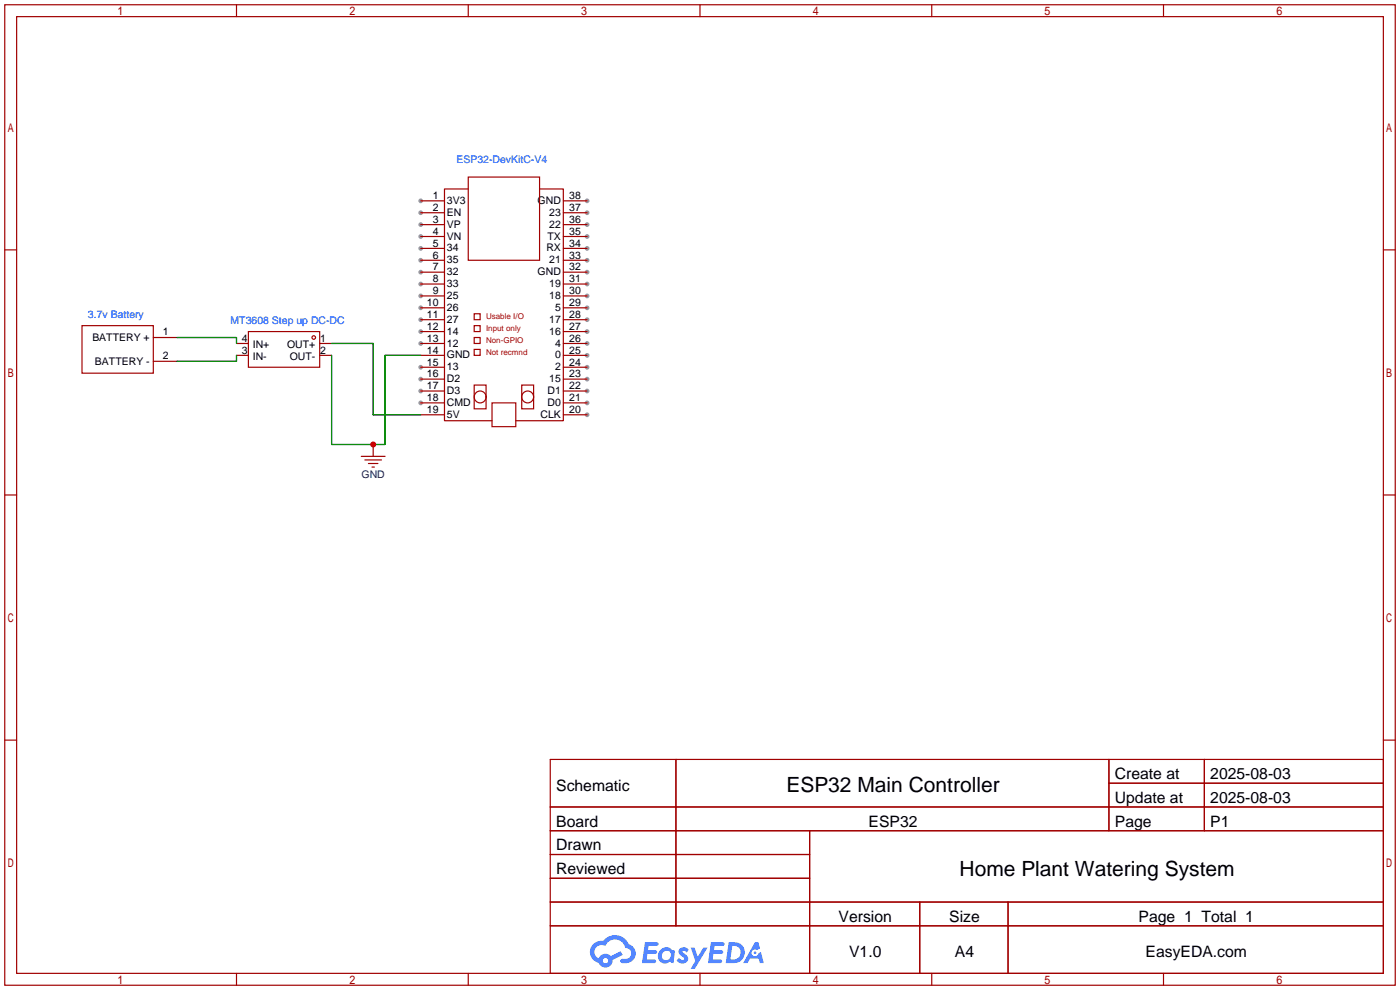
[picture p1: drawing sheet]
<svg xmlns="http://www.w3.org/2000/svg" width="299mm" height="212mm" viewBox="0 0 299 212" stroke-linecap="round" stroke-linejoin="round" font-family="sans-serif">
<g fill="#999">
<circle cx="89.9" cy="42.9" r=".51"/>
<circle cx="89.9" cy="45.5" r=".51"/>
<circle cx="89.9" cy="48" r=".51"/>
<circle cx="89.9" cy="50.5" r=".51"/>
<circle cx="89.9" cy="53.1" r=".51"/>
<circle cx="89.9" cy="55.6" r=".51"/>
<circle cx="89.9" cy="58.2" r=".51"/>
<circle cx="89.9" cy="60.7" r=".51"/>
<circle cx="89.9" cy="63.2" r=".51"/>
<circle cx="89.9" cy="65.8" r=".51"/>
<circle cx="89.9" cy="68.3" r=".51"/>
<circle cx="89.9" cy="70.9" r=".51"/>
<circle cx="89.9" cy="73.4" r=".51"/>
<circle cx="89.9" cy="78.5" r=".51"/>
<circle cx="89.9" cy="81" r=".51"/>
<circle cx="89.9" cy="83.6" r=".51"/>
<circle cx="89.9" cy="86.1" r=".51"/>
<circle cx="125.5" cy="88.6" r=".51"/>
<circle cx="125.5" cy="86.1" r=".51"/>
<circle cx="125.5" cy="83.6" r=".51"/>
<circle cx="125.5" cy="81" r=".51"/>
<circle cx="125.5" cy="78.5" r=".51"/>
<circle cx="125.5" cy="75.9" r=".51"/>
<circle cx="125.5" cy="73.4" r=".51"/>
<circle cx="125.5" cy="70.9" r=".51"/>
<circle cx="125.5" cy="68.3" r=".51"/>
<circle cx="125.5" cy="65.8" r=".51"/>
<circle cx="125.5" cy="63.2" r=".51"/>
<circle cx="125.5" cy="60.7" r=".51"/>
<circle cx="125.5" cy="58.2" r=".51"/>
<circle cx="125.5" cy="55.6" r=".51"/>
<circle cx="125.5" cy="53.1" r=".51"/>
<circle cx="125.5" cy="50.5" r=".51"/>
<circle cx="125.5" cy="48" r=".51"/>
<circle cx="125.5" cy="45.5" r=".51"/>
<circle cx="125.5" cy="42.9" r=".51"/>
</g>
<g fill="none" stroke="#a10000" stroke-width=".25">
<path d="M1 1h297.2v209.6h-297.2zM3.6 3.6h292.1v204.4h-292.1zM50.5 1v2.6M100.1 1v2.6M149.6 1v2.6M199.1 1v2.6M248.7 1v2.6M1 53.4h2.6M295.7 53.4h2.5M1 105.8h2.6M295.7 105.8h2.5M1 158.2h2.6"/>
<path d="M295.7 158.2h2.5M117.6 162.3h178.1v45.7h-178.1zM117.6 172.5h178.1M117.6 177.5h178.1M144.5 162.3v35.6M173 177.5v30.5M237 162.3v15.2M237 167.4h58.7M257.4 162.3v15.2M117.6 182.6h55.4M117.6 192.8h178.1M117.6 187.7h55.4"/>
<path d="M117.6 197.9h178.1M196.6 192.8v15.2M215.4 192.8v15.2M50.5 208v2.6M100.1 208v2.6M149.6 208v2.6M199.1 208v2.6M248.7 208v2.6"/>
</g>
<g fill="#5487ff">
<path d="M145.3 202.7a1.3 1.3 0 0 1 1.9 .3l-.4 .6a.54 .54 0 0 0-.9-.2l.1 .2a1.34 1.34 0 0 1 .9 1.8 1.47 1.47 0 0 1-2.3-.1l.5-.6 .8 .5a.31 .31 0 0 0 .4-.3 .31 .31 0 0 0-.3-.4 1.12 1.12 0 0 1-.7-1.8z"/>
<path d="M147.6 202.5h.9l.6 2 1.2-2h.9l-2.7 4.6h-.9l1-1.7z"/>
<path d="M137.8 201.4h1.7a1.31 1.31 0 0 1 1.2 .2 .4 .4 0 0 1-.3 .5l-1.8 .1-.1 .9h1.6a.4 .4 0 0 1 .4 .4 .4 .4 0 0 1-.5 .4h-1.6l-.2 1.2h1.4a.46 .46 0 0 1 .5 0 .46 .46 0 0 1 .1 .5l-.4 .2h-2.6z"/>
<path d="M151.9 201.4h1.7a1.32 1.32 0 0 1 1.2 .2 .39 .39 0 0 1-.3 .5l-1.8 .1-.1 .9h1.6a.4 .4 0 0 1 .4 .4 .4 .4 0 0 1-.4 .4h-1.7l-.2 1.2h1.4a.46 .46 0 0 1 .5 0 .46 .46 0 0 1 .1 .5l-.4 .2h-2.6z"/>
<path d="M161.3 201.4h.8l.3 1.3-.6 .4a.75 .75 0 0 0-1.1 .3 .75 .75 0 0 0 .5 1 .75 .75 0 0 0 .9-.7l.5-.2 .6 2.3h-.8l-.3-.9h-1.8l-.5 .9h-1z"/>
<path d="M155.7 201.4l-.6 4.4h1.5a2.27 2.27 0 0 0 2.6-2.2 2.27 2.27 0 0 0-2.7-2.2zM156.5 202.1a1.5 1.5 0 0 1 1.8 1.6 1.5 1.5 0 0 1-1.9 1.4h-.3z"/>
<path d="M141.2 203a1.6 1.6 0 0 0-.3 2.3 1.6 1.6 0 0 0 2.3 .2l.7 .3 .3-2.4-.1-.3-.5-.1a1.58 1.58 0 0 0-2.4 0zM141.8 203.5a.98 .98 0 0 1 1.6 .4 .98 .98 0 0 1-1.1 1.3 .94 .94 0 0 1-.9-.7 .94 .94 0 0 1 .4-1z"/>
<path d="M126.8 201.8a2.37 2.37 0 0 0 1.1 4 1.54 1.54 0 0 0 1.8 1 1.54 1.54 0 0 0 1.2-1.6l2.2-1.1-.5-.8-2 1a1.57 1.57 0 0 0-2.7 .5 1.5 1.5 0 0 1-.7-2.1 1.5 1.5 0 0 1 2.2-.5 2.23 2.23 0 0 1 2.3-1.4 2.23 2.23 0 0 1 2 1.8 1.16 1.16 0 0 1 1.2 1.1 1.16 1.16 0 0 1-1.1 1.2h-.7a.47 .47 0 0 0-.5 .4 .47 .47 0 0 0 .4 .5 2.17 2.17 0 0 0 2.5-.9 2.17 2.17 0 0 0-.3-2.7l-.8-.4a3.2 3.2 0 0 0-5.5-.7l-1.1 .1zM128.8 205.3a.6 .6 0 0 1 1.2 0 .6 .6 0 0 1-1.2 0z"/>
<circle cx="161.4" cy="203.6" r=".28"/>
</g>
<g fill="none" stroke="#a10000" stroke-width=".25">
<path d="M100.1 37.8h15.2v17.8h-15.2zM89.9 42.9h5.1M89.9 45.5h5.1M89.9 48h5.1M89.9 50.5h5.1M89.9 53.1h5.1M89.9 55.6h5.1M89.9 58.2h5.1M100.1 40.4h-5.1v49.5h10.2M115.3 40.4h5.1v49.5h-10.2M120.4 42.9h5.1M120.4 45.5h5.1"/>
<path d="M120.4 48h5.1M120.4 50.5h5.1M120.4 53.1h5.1M120.4 55.6h5.1M120.4 58.2h5.1M17.5 69.6h15.3v10.2h-15.3zM32.8 72.1h5M32.8 77.2h5M50.5 73.4h2.6M50.5 75.9h2.6M53.1 70.9h15.2v7.6h-15.2zM68.3 73.4h2.6"/>
<path d="M68.3 75.9h2.6M89.9 73.4h5.1M89.9 75.9h5.1M89.9 60.7h5.1M89.9 63.2h5.1M89.9 65.8h5.1M89.9 68.3h5.1M89.9 70.9h5.1M89.9 78.5h5.1M101.3 72.1h1.3v1.3h-1.3zM101.3 67.1h1.3v1.2h-1.3zM101.3 69.6h1.3v1.3h-1.3z"/>
<path d="M101.3 74.7h1.3v1.2h-1.3zM120.4 73.4h5.1M120.4 75.9h5.1M120.4 60.7h5.1M120.4 63.2h5.1M120.4 65.8h5.1M120.4 68.3h5.1M120.4 70.9h5.1M120.4 78.5h5.1M77.2 97.5h5.1M78 98.3h3.5M78.7 99.1h2.1"/>
<path d="M79.5 99.8h.5M79.8 95v2.5M89.9 81h5.1M89.9 83.6h5.1M89.9 86.1h5.1M89.9 88.6h5.1M101.3 82.3h2.6v5.1h-2.6zM105.2 86.1h5v5.1h-5zM111.5 82.3h2.5v5.1h-2.5zM120.4 81h5.1M120.4 83.6h5.1M120.4 86.1h5.1"/>
<path d="M120.4 88.6h5.1"/>
<circle cx="67.1" cy="72.1" r=".38"/>
<circle cx="102.6" cy="84.8" r="1.27"/>
<circle cx="112.8" cy="84.8" r="1.27"/>
</g>
<path d="M37.8 72.1h12.7v1.3M50.5 75.9v1.3h-12.7M70.9 75.9v19.1h11.4v-19.1h7.6M70.9 73.4h8.9v15.2h10.1" fill="none" stroke="#008700" stroke-width=".25"/>
<circle cx="79.8" cy="95" r=".63" fill="#c00"/>
<g font-size="4.5">
<text x="168.1" y="169.4">ESP32 Main Controller</text>
<text x="205.1" y="187.1">Home Plant Watering System</text>
</g>
<g font-size="3.4">
<text x="238.3" y="166.5">Create at</text>
<text x="258.7" y="166.5">2025-08-03</text>
<text x="118.9" y="169">Schematic</text>
<text x="238.3" y="171.6">Update at</text>
<text x="258.7" y="171.6">2025-08-03</text>
<text x="118.9" y="176.6">Board</text>
<text x="185.6" y="176.6">ESP32</text>
<text x="238.3" y="176.6">Page</text>
<text x="258.7" y="176.6">P1</text>
<text x="118.9" y="181.7">Drawn</text>
<text x="118.9" y="186.8">Reviewed</text>
<text x="179.2" y="197">Version</text>
<text x="202.9" y="197">Size</text>
<text x="243.3" y="197">Page 1 Total 1</text>
<text x="181.5" y="204.6">V1.0</text>
<text x="204.1" y="204.6">A4</text>
<text x="244.8" y="204.6">EasyEDA.com</text>
</g>
<g font-size="2.2" fill="#00f">
<text x="97.5" y="34.9">ESP32-DevKitC-V4</text>
<text x="18.8" y="67.9">3.7v Battery</text>
<text x="49.3" y="69.1">MT3608 Step up DC-DC</text>
</g>
<g font-size="2.2">
<text x="92.5" y="42.6">1</text>
<text x="92.5" y="45.1">2</text>
<text x="92.5" y="47.6">3</text>
<text x="95.5" y="43.6">3V3</text>
<text x="95.5" y="46.1">EN</text>
<text x="114.9" y="43.6">GND</text>
<text x="117.4" y="46.1">23</text>
<text x="121.7" y="47.6">36</text>
<text x="121.7" y="45.1">37</text>
<text x="121.7" y="42.6">38</text>
<text x="92.5" y="50.2">4</text>
<text x="92.5" y="52.7">5</text>
<text x="95.5" y="48.7">VP</text>
<text x="95.5" y="51.2">VN</text>
<text x="95.5" y="53.7">34</text>
<text x="116.8" y="53.7">RX</text>
<text x="117" y="51.2">TX</text>
<text x="117.4" y="48.7">22</text>
<text x="121.7" y="52.7">34</text>
<text x="121.7" y="50.2">35</text>
<text x="92.5" y="55.3">6</text>
<text x="92.5" y="57.8">7</text>
<text x="95.5" y="56.3">35</text>
<text x="95.5" y="58.8">32</text>
<text x="114.9" y="58.8">GND</text>
<text x="117.4" y="56.3">21</text>
<text x="121.7" y="57.8">32</text>
<text x="121.7" y="55.3">33</text>
<text x="91.2" y="65.4">10</text>
<text x="92.5" y="60.3">8</text>
<text x="92.5" y="62.9">9</text>
<text x="95.5" y="61.4">33</text>
<text x="95.5" y="63.9">25</text>
<text x="117.4" y="63.9">18</text>
<text x="117.4" y="61.4">19</text>
<text x="121.7" y="65.4">29</text>
<text x="121.7" y="62.9">30</text>
<text x="121.7" y="60.3">31</text>
<text x="34.8" y="71.7">1</text>
<text x="91.2" y="68">11</text>
<text x="91.2" y="70.5">12</text>
<text x="95.5" y="66.4">26</text>
<text x="95.5" y="69">27</text>
<text x="95.5" y="71.5">14</text>
<text x="117.4" y="71.5">16</text>
<text x="117.4" y="69">17</text>
<text x="118.6" y="66.4">5</text>
<text x="121.7" y="70.5">27</text>
<text x="121.7" y="68">28</text>
<text x="19.7" y="73">BATTERY +</text>
<text x="34.8" y="76.8">2</text>
<text x="51.7" y="75.7">3</text>
<text x="51.7" y="73.2">4</text>
<text x="54" y="77">IN-</text>
<text x="54" y="74.5">IN+</text>
<text x="61.3" y="74.5">OUT+</text>
<text x="61.9" y="77">OUT-</text>
<text x="68.5" y="73.2">1</text>
<text x="68.5" y="75.7">2</text>
<text x="91.2" y="73">13</text>
<text x="91.2" y="75.6">14</text>
<text x="95.5" y="74.1">12</text>
<text x="95.5" y="76.6">GND</text>
<text x="118.6" y="76.6">0</text>
<text x="118.6" y="74.1">4</text>
<text x="121.7" y="75.6">25</text>
<text x="121.7" y="73">26</text>
<text x="20.3" y="78">BATTERY -</text>
<text x="91.2" y="78.1">15</text>
<text x="91.2" y="80.7">16</text>
<text x="91.2" y="83.2">17</text>
<text x="95.5" y="79.1">13</text>
<text x="95.5" y="81.7">D2</text>
<text x="117.4" y="81.7">15</text>
<text x="118.6" y="79.1">2</text>
<text x="121.7" y="83.2">22</text>
<text x="121.7" y="80.7">23</text>
<text x="121.7" y="78.1">24</text>
<text x="91.2" y="85.7">18</text>
<text x="91.2" y="88.3">19</text>
<text x="95.5" y="84.2">D3</text>
<text x="95.5" y="86.8">CMD</text>
<text x="95.5" y="89.3">5V</text>
<text x="115.5" y="89.3">CLK</text>
<text x="117" y="86.8">D0</text>
<text x="117" y="84.2">D1</text>
<text x="121.7" y="88.3">20</text>
<text x="121.7" y="85.7">21</text>
</g>
<text font-size="2.2" fill="#000080" x="77.3" y="102.2">GND</text>
<g font-size="1.7" fill="#a00000">
<text x="103.9" y="68.3">Usable I/O</text>
<text x="103.9" y="70.8">Input only</text>
<text x="103.9" y="73.3">Non-GPIO</text>
<text x="103.9" y="75.9">Not recmnd</text>
</g>
</svg>
